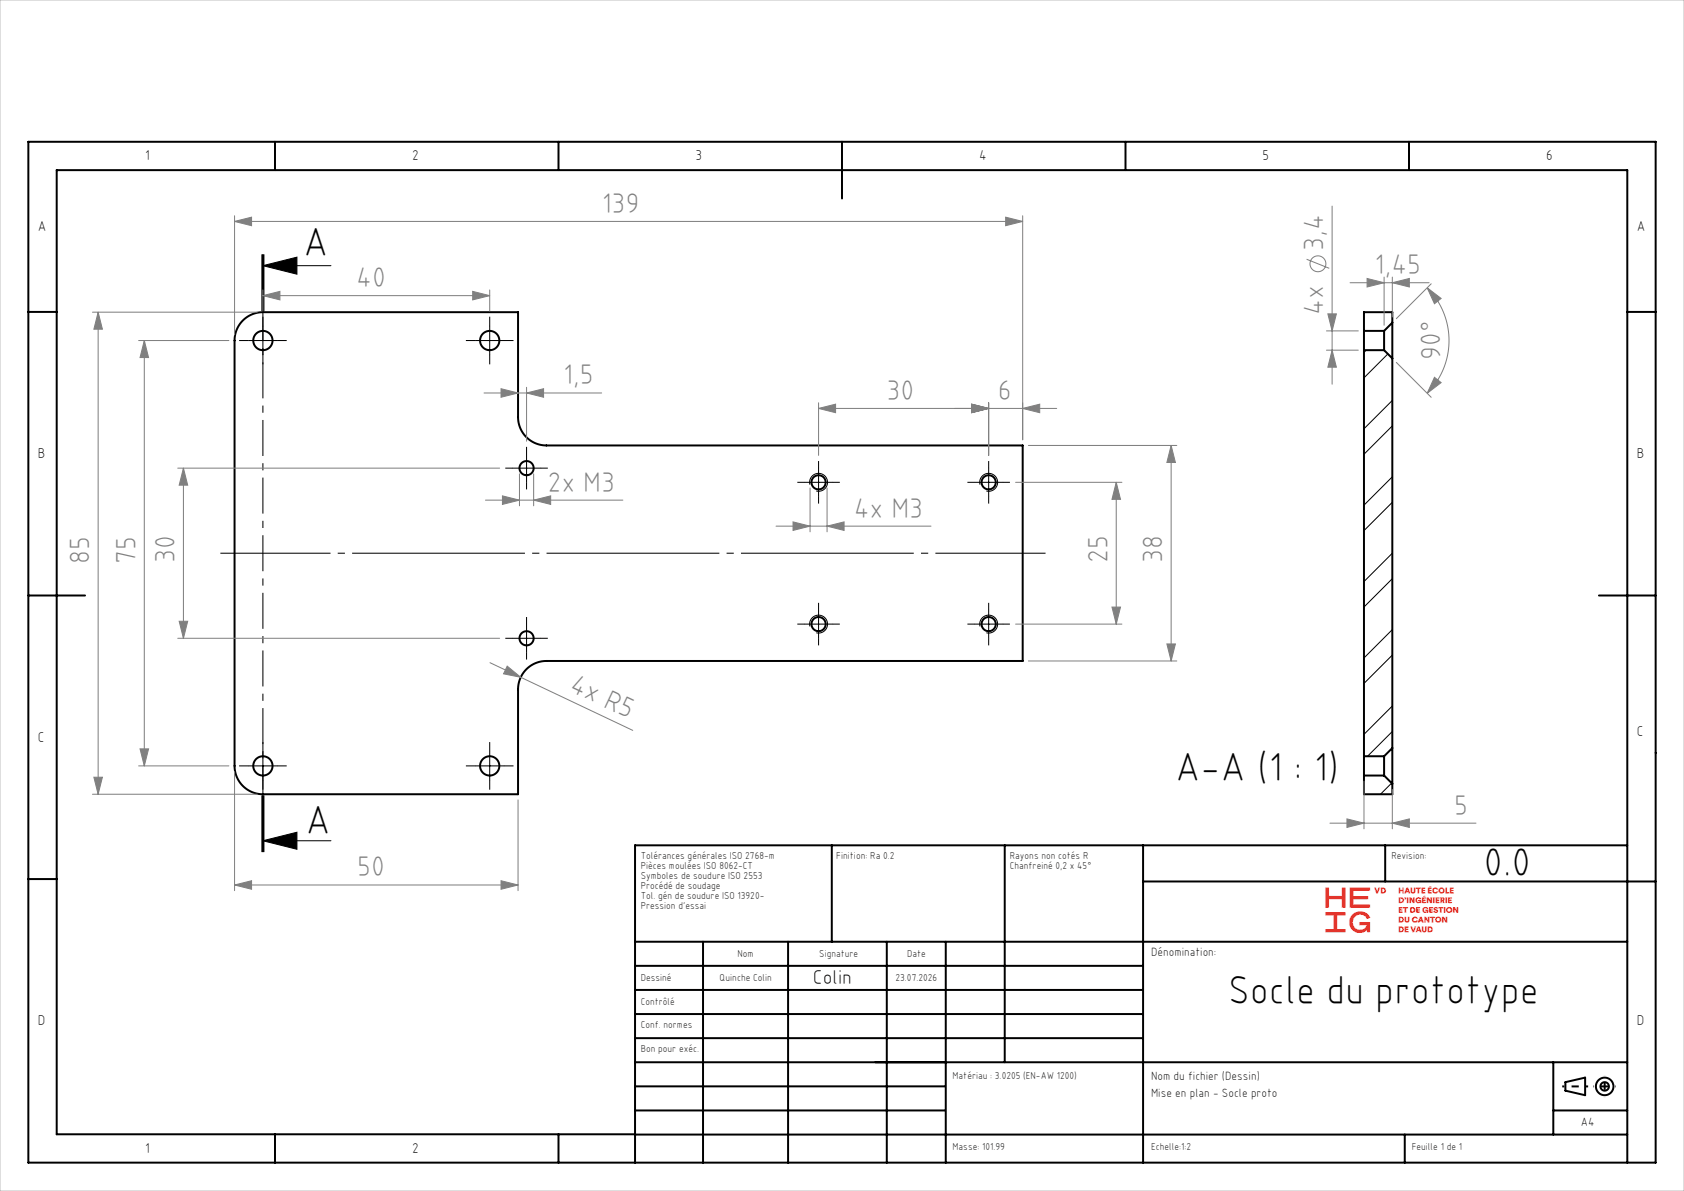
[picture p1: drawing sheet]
<svg xmlns="http://www.w3.org/2000/svg" width="297mm" height="210mm" viewBox="0 0 297 210" stroke-linecap="round" stroke-linejoin="round" font-family="sans-serif">
<g fill="none" stroke="#000" stroke-width=".35">
<path d="M5 25h287v180h-287zM48.5 25v5M98.5 25v5M148.5 25v10M198.5 25v5M248.5 25v5M5 55h5M42.8 56.6a5 5 0 0 1 3.6-1.6h45v18.5a5 5 0 0 0 5 5h84v38h-84a5 5 0 0 0-5 5v18.5h-45a5 5 0 0 1-5-5v-75a5 5 0 0 1 1.4-3.4zM240.6 58.3v3.4M240.6 58.3h3.5M244.1 58.3v3.4M245.6 56.9v6.3"/>
<path d="M245.6 56.9v-1.9h-5v3.3M245.6 56.9l-1.5 1.4M287 55h5M240.6 61.7h3.5M240.6 61.7v71.6M244.1 61.7l1.5 1.5M245.6 63.2v68.7M5 105h10M282 105h10M240.6 133.3v3.4M240.6 136.7v3.3h5v-1.8M240.6 133.3h3.5"/>
<path d="M240.6 136.7h3.5M244.1 133.3v3.4M244.1 136.7l1.5 1.5M245.6 131.9v6.3M245.6 131.9l-1.5 1.4M5 155h5M146.7 149.1v17M177.2 149.1v38.2M201.6 155.4h90.4M201.6 149.1v55.9M244.3 149.1v6.3M287 149.1h-175v55.9"/>
<path d="M112 166.1h175M112 178.8h89.6M112 174.6h89.6M112 170.3h89.6M124 166.1v38.9M139 166.1v38.9M156.4 166.1v38.9M166.8 166.1v38.9M112 183.1h89.6M112 195.8h54.6M112 191.6h54.6M112 187.3h175"/>
<path d="M274 195.8h13M274 187.3v12.8M276.1 190.8l3.5-.8v3.1l-3.5-.8zM48.5 200v5M98.5 200v5M112 200h-102v-170h277v175M112 200.1h175M247.8 200.1v4.9"/>
<circle cx="46.4" cy="60" r="1.7"/>
<circle cx="86.4" cy="60" r="1.7"/>
<circle cx="92.9" cy="82.5" r="1.25"/>
<circle cx="144.4" cy="85" r="1.25"/>
<circle cx="174.4" cy="85" r="1.25"/>
<circle cx="92.9" cy="112.5" r="1.25"/>
<circle cx="144.4" cy="110" r="1.25"/>
<circle cx="174.4" cy="110" r="1.25"/>
<circle cx="46.4" cy="135" r="1.7"/>
<circle cx="86.4" cy="135" r="1.7"/>
<circle cx="283" cy="191.6" r="1.55"/>
<circle cx="283" cy="191.6" r=".75"/>
</g>
<g fill="none" stroke="#000" stroke-width=".18">
<path d="M46.2 44.8v10M46.4 46.8l6-1.5v3zM46.4 44.8v10M46.4 57.5v5M46.4 46.8h12M46.5 44.8v10M86.4 57.5v5M43.9 60h5M83.9 60h5M240.9 61.7l-.3 .4M244.8 62.4l-4.2 4.2M245.6 70.6l-5 5"/>
<path d="M245.6 75.1l-5 5M90.4 82.5h5M92.9 80v5M141.9 85h5M142.8 85.5a1.58 1.58 0 0 1 1.4-2 1.58 1.58 0 0 1 1.7 1.7 1.58 1.58 0 0 1-1.9 1.4M144.4 82.5v5M171.9 85h5M172.8 85.5a1.58 1.58 0 0 1 1.4-2 1.58 1.58 0 0 1 1.7 1.7 1.58 1.58 0 0 1-1.9 1.4M174.4 82.5v5M245.6 84.1l-5 5M245.6 97.5l-5 5M245.6 88.6l-5 5"/>
<path d="M90.4 112.5h5M92.9 110v5M141.9 110h5M142.8 110.5a1.58 1.58 0 0 1 1.4-2 1.58 1.58 0 0 1 1.7 1.7 1.58 1.58 0 0 1-1.9 1.4M144.4 107.5v5M171.9 110h5M172.8 110.5a1.58 1.58 0 0 1 1.4-2 1.58 1.58 0 0 1 1.7 1.7 1.58 1.58 0 0 1-1.9 1.4M174.4 107.5v5M245.6 111l-5 5M245.6 102l-5 5M245.6 115.5l-5 5M43.9 135h5"/>
<path d="M46.4 132.5v5M83.9 135h5M86.4 132.5v5M245.4 138.1l-1.9 1.9M245.6 124.5l-5 5M245.6 129l-4.4 4.3M46.2 140.2v10M46.4 148.2l6-1.5v3zM46.4 140.2v10M46.4 148.2h12M46.5 140.2v10z"/>
</g>
<g fill="none" stroke="#808080" stroke-width=".18">
<path d="M41.4 39l3-.7v1.5zM41.4 38v21M41.4 39h139M177.4 38.3l3 .7-3 .8zM180.4 38v39.5M234.9 36.3v31.4M16.3 55h29.1M17.3 55l.8 3h-1.5zM17.3 55v85M46.4 52.1l3-.7v1.5zM46.4 51.1v3.7M46.4 52.1h40"/>
<path d="M83.4 51.4l3 .7-3 .8zM86.4 51.1v3.7M230.4 45.7l4 1.6M233.9 58.3h5.7M234.2 55.3h1.5l-.8 3zM238.1 49.9h13.9M241.1 49.1l3 .8-3 .7zM244.1 48.9v8.4M245.6 49.9l3-.8v1.5zM245.6 48.9v7M251.7 50.7l2.5 1.9-1.2 1zM251.7 50.7a13.2 13.2 0 0 1 0 18.6"/>
<path d="M252.4 50l-6.1 6.2M24.5 60h15.9M25.5 60l.7 3h-1.5zM25.5 60v75M85.4 69.3h20.7M88.4 68.5l3 .8-3 .7zM92.9 69.3l3-.8v1.5zM92.9 68.3v9.5M144.4 72l3-.7v1.5zM144.4 71v9.3M144.4 72h42M171.4 71.3l3 .7-3 .8z"/>
<path d="M174.4 71v9.3M180.4 72l3-.7v1.5zM181.4 78.5h26.1M206.5 78.5l.8 3h-1.5zM206.5 78.5v38M233.9 61.7h5.7M234.9 61.7l.8 3h-1.5zM246.3 63.9l6.1 6.2M253 66.5l1.2 1-2.5 1.8zM31.4 82.5h56.7M32.4 82.5l.7 3h-1.5zM32.4 82.5v30"/>
<path d="M85.6 88.2h24.2M88.6 87.4l3 .8-3 .7zM91.6 83.5v5.7M94.1 88.2l3-.8v1.5zM94.1 83.5v5.7M136.9 92.8h27.3M139.9 92l3 .8-3 .7zM142.9 86v7.8M145.9 92.8l3-.8v1.5zM145.9 86v7.8M179.1 85h18.8M196.9 85l.7 3h-1.5z"/>
<path d="M196.9 85v25M31.4 112.5h56.7M31.6 109.5h1.5l-.7 3zM86.4 116.8l25.2 12M89.5 117.5l2.3 1.9-3-.6zM179.1 110h18.8M181.4 116.5h26.1M196.1 107h1.5l-.7 3zM205.8 113.5h1.5l-.8 3zM16.6 137h1.5l-.8 3zM24.5 135h15.9M24.7 132h1.5l-.7 3z"/>
<path d="M41.4 136v21M240.6 137.7v8.4M245.6 139.2v6.9M16.3 140h29.1M41.4 156l3-.7v1.5zM41.4 156h50M88.4 155.3l3 .7-3 .8zM91.4 141v16M234.6 145.1h25.7M237.6 144.4l3 .7-3 .8zM245.6 145.1l3-.7v1.5z"/>
<circle cx="232.4" cy="46.5" r="1.4"/>
</g>
<g fill="none" stroke="#000" stroke-width=".18" stroke-dasharray="30.5 1.3 1.3 1.3" stroke-linecap="butt">
<path d="M46.4 57.5v-1.7M86.4 57.5v-1.7M43.9 60h-1.7M46.4 62.5v1.7M48.9 60h1.7M83.9 60h-1.7M86.4 62.5v1.7M88.9 60h1.7M90.4 82.5h-1.3M92.9 80v-1.2M92.9 85v1.3M95.4 82.5h1.2"/>
<path d="M141.9 85h-1.3M144.4 82.5v-1.2M144.4 87.5v1.3M146.9 85h1.2M171.9 85h-1.3M174.4 82.5v-1.2M174.4 87.5v1.3M176.9 85h1.2M90.4 112.5h-1.3M92.9 110v-1.2M92.9 115v1.3M95.4 112.5h1.2"/>
<path d="M141.9 110h-1.3M144.4 107.5v-1.2M144.4 112.5v1.3M146.9 110h1.2M171.9 110h-1.3M174.4 107.5v-1.2M174.4 112.5v1.3M176.9 110h1.2M43.9 135h-1.7M46.4 132.5v-1.7M46.4 137.5v1.7M48.9 135h1.7"/>
<path d="M83.9 135h-1.7M86.4 132.5v-1.7M86.4 137.5v1.7M88.9 135h1.7"/>
</g>
<path d="M184.4 97.5h-145.5" fill="none" stroke="#000" stroke-width=".18" stroke-dasharray="30.5 1.3 1.3 1.3" stroke-dashoffset="11.1" stroke-linecap="butt"/>
<path d="M46.4 44.8v105.4" fill="none" stroke="#000" stroke-width=".18" stroke-dasharray="6.3 1.3 1.3 1.3" stroke-dashoffset="1.3" stroke-linecap="butt"/>
<path d="M275.5 191.6h4.6" fill="none" stroke="#000" stroke-width=".35" stroke-dasharray="30.5 1.3 1.3 1.3" stroke-dashoffset="30.1" stroke-linecap="butt"/>
<path d="M283 189.6v3.8" fill="none" stroke="#000" stroke-width=".35" stroke-dasharray="30.5 1.3 1.3 1.3" stroke-dashoffset="30.5" stroke-linecap="butt"/>
<path d="M285 191.6h-4" fill="none" stroke="#000" stroke-width=".35" stroke-dasharray="30.5 1.3 1.3 1.3" stroke-dashoffset="30.4" stroke-linecap="butt"/>
<path d="M0 0h297v210h-297z" fill="none" stroke="#c0c0c0" stroke-width=".18"/>
<g fill="#808080">
<path d="M245.6 145.1l3-.7v1.5zM237.6 144.4l3 .7-3 .8z"/>
<path d="M234.9 61.7l.8 3h-1.5zM234.2 55.3h1.5l-.8 3z"/>
<path d="M253 66.5l1.2 1-2.5 1.8zM251.7 50.7l2.5 1.9-1.2 1z"/>
<path d="M241.1 49.1l3 .8-3 .7zM245.6 49.9l3-.8v1.5z"/>
</g>
<path d="M46.4 46.8l6-1.5v3zM46.4 148.2l6-1.5v3z" fill="#000"/>
<g fill="#808080">
<path d="M89.5 117.5l2.3 1.9-3-.6z"/>
<path d="M177.4 38.3l3 .7-3 .8zM41.4 39l3-.7v1.5zM92.9 69.3l3-.8v1.5zM88.4 68.5l3 .8-3 .7zM88.4 155.3l3 .7-3 .8zM41.4 156l3-.7v1.5z"/>
<path d="M139.9 92l3 .8-3 .7zM145.9 92.8l3-.8v1.5zM88.6 87.4l3 .8-3 .7zM94.1 88.2l3-.8v1.5z"/>
<path d="M205.8 113.5h1.5l-.8 3zM206.5 78.5l.8 3h-1.5zM31.6 109.5h1.5l-.7 3zM32.4 82.5l.7 3h-1.5zM16.6 137h1.5l-.8 3zM17.3 55l.8 3h-1.5z"/>
<path d="M25.5 60l.7 3h-1.5zM24.7 132h1.5l-.7 3zM196.9 85l.7 3h-1.5zM196.1 107h1.5l-.7 3z"/>
<path d="M144.4 72l3-.7v1.5zM171.4 71.3l3 .7-3 .8zM171.4 71.3l3 .7-3 .8zM180.4 72l3-.7v1.5zM46.4 52.1l3-.7v1.5zM83.4 51.4l3 .7-3 .8z"/>
</g>
<g font-size="7.1">
<text x="53.5" y="45.1">A</text>
<text x="207.2" y="137.8">A-A (1 : 1)</text>
<text x="53.9" y="147.1">A</text>
<text x="261.7" y="154.4">0.0</text>
<text x="216.6" y="177">Socle du prototype</text>
</g>
<g font-size="5" fill="#808080">
<text x="106.1" y="37.5">139</text>
<text x="233.4" y="44.2" transform="rotate(-90 233.4 44.2)">3,4</text>
<text x="62.8" y="50.6">40</text>
<text x="242.4" y="48.3">1,45</text>
<text x="233.4" y="55.6" transform="rotate(-90 233.4 55.6)">4x</text>
<text x="254.1" y="63.4" transform="rotate(-91 254.1 63.4)">90°</text>
<text x="99.3" y="67.8">1,5</text>
<text x="156.3" y="70.5">30</text>
<text x="176" y="70.5">6</text>
<text x="96.6" y="86.7">2x M3</text>
<text x="150.6" y="91.3">4x M3</text>
<text x="15.8" y="99.4" transform="rotate(-90 15.8 99.4)">85</text>
<text x="23.9" y="99.4" transform="rotate(-90 23.9 99.4)">75</text>
<text x="30.8" y="99.3" transform="rotate(-90 30.8 99.3)">30</text>
<text x="195.4" y="99.3" transform="rotate(-90 195.4 99.3)">25</text>
<text x="205" y="99.3" transform="rotate(-90 205 99.3)">38</text>
<text x="100.2" y="121.8" transform="rotate(25 100.2 121.8)">4x R5</text>
<text x="256.5" y="143.6">5</text>
<text x="63" y="154.5">50</text>
</g>
<text font-size="3.5" x="143.4" y="173.4">Colin</text>
<g font-size="2.5">
<text x="25.6" y="28.2">1</text>
<text x="72.7" y="28.2">2</text>
<text x="122.7" y="28.2">3</text>
<text x="172.7" y="28.2">4</text>
<text x="222.7" y="28.2">5</text>
<text x="272.7" y="28.2">6</text>
<text x="6.7" y="40.7">A</text>
<text x="288.7" y="40.7">A</text>
<text x="6.7" y="80.7">B</text>
<text x="288.7" y="80.7">B</text>
<text x="6.7" y="130.7">C</text>
<text x="288.7" y="129.8">C</text>
<text x="6.7" y="180.7">D</text>
<text x="288.7" y="180.7">D</text>
<text x="25.6" y="203.2">1</text>
<text x="72.7" y="203.2">2</text>
</g>
<text font-size="2.5" fill="#e1251b" x="233.8" y="164.5">⟪</text>
<g font-size="2.1">
<text x="203" y="168.5">Dénomination:</text>
<text x="203" y="190.5">Nom du fichier (Dessin)</text>
<text x="203" y="193.5">Mise en plan - Socle proto</text>
<text x="278.8" y="198.5">A4</text>
</g>
<g font-size="1.8">
<text x="113" y="151.4">Tolérances générales ISO 2768-m</text>
<text x="113" y="153.2">Pièces moulées ISO 8062-CT</text>
<text x="113" y="155">Symboles de soudure ISO 2553</text>
<text x="147.5" y="151.4">Finition: Ra 0.2</text>
<text x="178.1" y="151.4">Rayons non cotés R</text>
<text x="178.1" y="153.2">Chanfreiné 0,2 x 45°</text>
<text x="245.4" y="151.4">Revision:</text>
<text x="113" y="156.7">Procédé de soudage</text>
<text x="113" y="158.5">Tol. gén de soudure ISO 13920-</text>
<text x="113" y="160.3">Pression d'essai</text>
<text x="113" y="173">Dessiné</text>
<text x="126.9" y="173">Quinche Colin</text>
<text x="130.1" y="168.7">Nom</text>
<text x="144.5" y="168.7">Signature</text>
<text x="157.9" y="173">23.07.2026</text>
<text x="160" y="168.7">Date</text>
<text x="113" y="177.1">Contrôlé</text>
<text x="113" y="185.5">Bon pour exéc.</text>
<text x="113" y="181.3">Conf. normes</text>
<text x="168" y="190.2">Matériau : 3.0205 (EN-AW 1200)</text>
<text x="168" y="202.8">Masse: 101.99</text>
<text x="203" y="202.8">Echelle:1:2</text>
<text x="249" y="202.8">Feuille 1 de 1</text>
</g>
</svg>
